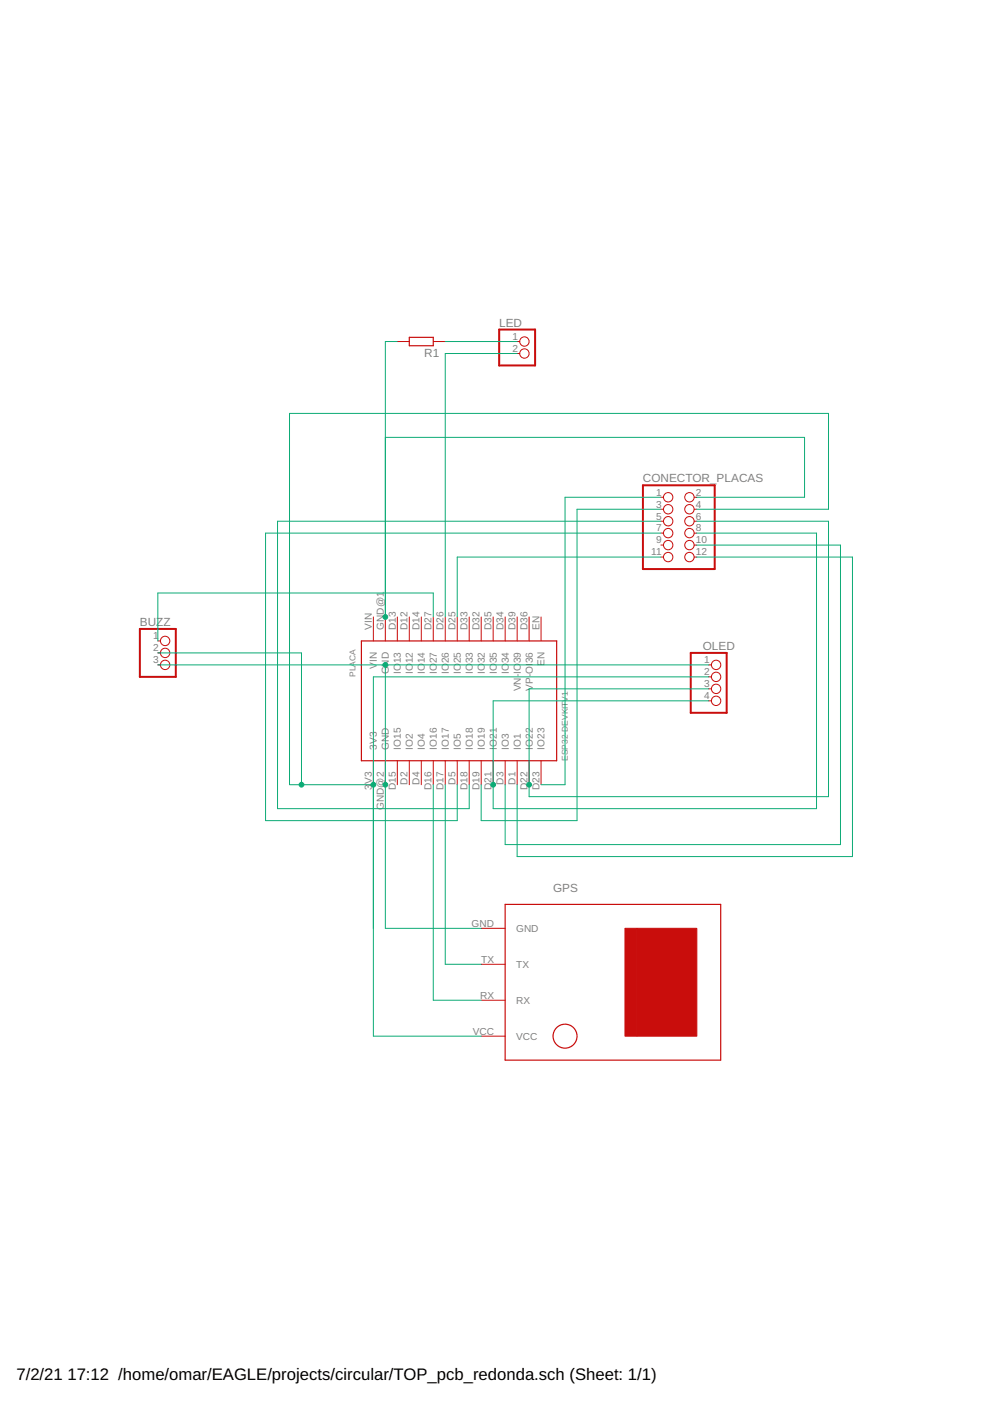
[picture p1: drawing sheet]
<svg xmlns="http://www.w3.org/2000/svg" width="210mm" height="297mm" viewBox="0 0 210 297" stroke-linecap="round" stroke-linejoin="round" font-family="sans-serif">
<g fill="none" stroke="#c90d0c" stroke-width=".25">
<path d="M86.8 71.5h5.1v1.8h-5.1zM76.6 135.9h41.4v25.4h-41.4zM107.1 191.7h45.7v33.1h-45.7z"/>
<circle cx="119.8" cy="219.7" r="2.54"/>
</g>
<g fill="none" stroke="#c90d0c" stroke-width=".21">
<path d="M84.2 72.4h2.6M91.9 72.4h2.5M109.6 72.4h.6M109.6 75h.6M140.1 105.4h.6M140.1 108h.6M140.1 110.5h.6M140.1 113h.6M140.1 115.6h.6M140.1 118.1h.6M147.2 105.4h.5M147.2 108h.5"/>
<path d="M147.2 110.5h.5M147.2 113h.5M147.2 115.6h.5M147.2 118.1h.5M33.5 135.9h.5M33.5 138.4h.5M79.2 130.8v5.1M81.7 130.8v5.1M84.2 130.8v5.1M86.8 130.8v5.1M89.3 130.8v5.1M91.9 130.8v5.1"/>
<path d="M94.4 130.8v5.1M96.9 130.8v5.1M99.5 130.8v5.1M102 130.8v5.1M104.6 130.8v5.1M107.1 130.8v5.1M109.6 130.8v5.1M112.2 130.8v5.1M114.7 130.8v5.1M33.5 141h.5M150.3 141h.5M150.3 143.5h.5"/>
<path d="M150.3 146h.5M150.3 148.6h.5M79.2 161.3v5.1M81.7 161.3v5.1M84.2 161.3v5.1M86.8 161.3v5.1M89.3 161.3v5.1M91.9 161.3v5.1M94.4 161.3v5.1M96.9 161.3v5.1M99.5 161.3v5.1M102 161.3v5.1"/>
<path d="M104.6 161.3v5.1M107.1 161.3v5.1M109.6 161.3v5.1M112.2 161.3v5.1M114.7 161.3v5.1M102 196.8h5.1M102 212.1h5.1M102 219.7h5.1M102 204.4h5.1"/>
<circle cx="111.2" cy="72.4" r=".99"/>
<circle cx="111.2" cy="75" r=".99"/>
<circle cx="141.7" cy="115.6" r=".99"/>
<circle cx="141.7" cy="118.1" r=".99"/>
<circle cx="141.7" cy="113" r=".99"/>
<circle cx="141.7" cy="105.4" r=".99"/>
<circle cx="141.7" cy="110.5" r=".99"/>
<circle cx="141.7" cy="108" r=".99"/>
<circle cx="146.2" cy="115.6" r=".99"/>
<circle cx="146.2" cy="105.4" r=".99"/>
<circle cx="146.2" cy="108" r=".99"/>
<circle cx="146.2" cy="110.5" r=".99"/>
<circle cx="146.2" cy="118.1" r=".99"/>
<circle cx="146.2" cy="113" r=".99"/>
<circle cx="35" cy="135.9" r=".99"/>
<circle cx="35" cy="138.4" r=".99"/>
<circle cx="35" cy="141" r=".99"/>
<circle cx="151.8" cy="143.5" r=".99"/>
<circle cx="151.8" cy="146.1" r=".99"/>
<circle cx="151.8" cy="141" r=".99"/>
<circle cx="151.8" cy="148.6" r=".99"/>
</g>
<path d="M105.8 69.9h7.7v7.6h-7.7zM136.3 102.9h15.2v17.7h-15.2zM29.7 133.3h7.6v10.2h-7.6zM146.5 138.4h7.6v12.7h-7.6z" fill="none" stroke="#c90d0c" stroke-width=".42"/>
<g fill="#c90d0c" stroke="#c90d0c" stroke-width=".21">
<path d="M135 196.8h12.7v22.9h-12.7z"/>
<path d="M132.5 196.8h2.5v22.9h-2.5z"/>
</g>
<g fill="none" stroke="#0dab76" stroke-width=".21">
<path d="M84.2 72.4h-2.5v58.4M94.4 72.4h15.2M109.6 75h-15.2v55.8M81.7 92.7h88.9v12.7h-22.9M140.1 105.4h-20.3v61h-5.1M140.1 108h-17.8v66h-20.3v-7.6M140.1 110.5h-81.3v60.9h40.7v-5M140.1 113h-83.8v61h40.6v-7.6M140.1 118.1h-43.2v12.7M147.7 108h28v-20.3h-114.3v78.7h17.8M147.7 110.5h28v58.4h-63.5v-22.9h38.1M147.7 113h25.4v58.4h-68.5v-22.8h45.7"/>
<path d="M147.7 115.6h30.5v63.5h-71.1v-12.7M147.7 118.1h33v63.5h-71.1v-15.2M33.5 138.4h30.4v28M91.9 130.8v-5.1h-58.4v10.2M33.5 141h116.8M81.7 141v55.8h20.3M150.3 143.5h-71.1v76.2h22.8M91.9 166.4v45.7h10.1M94.4 166.4v38h7.6"/>
</g>
<g fill="#0dab76" stroke="#0dab76" stroke-width=".21">
<circle cx="81.7" cy="130.8" r=".51"/>
<circle cx="79.2" cy="166.4" r=".51"/>
<circle cx="63.9" cy="166.4" r=".51"/>
<circle cx="112.2" cy="166.4" r=".51"/>
<circle cx="104.6" cy="166.4" r=".51"/>
<circle cx="81.7" cy="141" r=".51"/>
<circle cx="81.7" cy="166.4" r=".51"/>
</g>
<g font-size="3.5">
<text x="3.5" y="292.5">7/2/21</text>
<text x="14.3" y="292.5">17:12 /home/omar/EAGLE/projects/circular/TOP_pcb_redonda.sch (Sheet: 1/1)</text>
</g>
<g font-size="2.5" fill="#808080">
<text x="105.8" y="69.2">LED</text>
<text x="89.9" y="75.7">R1</text>
<text x="136.3" y="102.2">CONECTOR_PLACAS</text>
<text x="29.6" y="132.7">BUZZ</text>
<text x="149" y="137.8">OLED</text>
<text x="117.3" y="189.2">GPS</text>
</g>
<g font-size="2.1" fill="#808080">
<text x="108.7" y="72.1">1</text>
<text x="108.7" y="74.6">2</text>
<text x="139.1" y="105.1">1</text>
<text x="139.1" y="107.6">3</text>
<text x="147.5" y="105.1">2</text>
<text x="147.5" y="107.6">4</text>
<text x="139.1" y="110.1">5</text>
<text x="139.1" y="112.7">7</text>
<text x="147.5" y="110.1">6</text>
<text x="147.5" y="112.7">8</text>
<text x="138.1" y="117.8">11</text>
<text x="139.1" y="115.2">9</text>
<text x="147.5" y="115.2">10</text>
<text x="147.5" y="117.8">12</text>
<text x="32.5" y="135.5">1</text>
<text x="78.8" y="133.6" transform="rotate(-90 78.8 133.6)">VIN</text>
<text x="81.4" y="133.6" transform="rotate(-90 81.4 133.6)">GND@1</text>
<text x="83.9" y="133.6" transform="rotate(-90 83.9 133.6)">D13</text>
<text x="86.4" y="133.6" transform="rotate(-90 86.4 133.6)">D12</text>
<text x="89" y="133.6" transform="rotate(-90 89 133.6)">D14</text>
<text x="91.5" y="133.6" transform="rotate(-90 91.5 133.6)">D27</text>
<text x="94" y="133.6" transform="rotate(-90 94 133.6)">D26</text>
<text x="96.6" y="133.6" transform="rotate(-90 96.6 133.6)">D25</text>
<text x="99.1" y="133.6" transform="rotate(-90 99.1 133.6)">D33</text>
<text x="101.7" y="133.6" transform="rotate(-90 101.7 133.6)">D32</text>
<text x="104.2" y="133.6" transform="rotate(-90 104.2 133.6)">D35</text>
<text x="106.7" y="133.6" transform="rotate(-90 106.7 133.6)">D34</text>
<text x="109.3" y="133.6" transform="rotate(-90 109.3 133.6)">D39</text>
<text x="111.8" y="133.6" transform="rotate(-90 111.8 133.6)">D36</text>
<text x="114.4" y="133.6" transform="rotate(-90 114.4 133.6)">EN</text>
<text x="32.5" y="138.1">2</text>
<text x="32.5" y="140.6">3</text>
<text x="79.9" y="141.8" transform="rotate(-90 79.9 141.8)">V</text>
<text x="79.9" y="140.4" transform="rotate(-90 79.9 140.4)">IN</text>
<text x="82.5" y="143" transform="rotate(-90 82.5 143)">GND</text>
<text x="85" y="142.9" transform="rotate(-90 85 142.9)">IO</text>
<text x="85" y="140.6" transform="rotate(-90 85 140.6)">13</text>
<text x="87.5" y="142.9" transform="rotate(-90 87.5 142.9)">IO</text>
<text x="87.5" y="140.6" transform="rotate(-90 87.5 140.6)">12</text>
<text x="90.1" y="142.9" transform="rotate(-90 90.1 142.9)">IO</text>
<text x="90.1" y="140.6" transform="rotate(-90 90.1 140.6)">14</text>
<text x="92.6" y="142.9" transform="rotate(-90 92.6 142.9)">IO</text>
<text x="92.6" y="140.6" transform="rotate(-90 92.6 140.6)">27</text>
<text x="95.2" y="142.9" transform="rotate(-90 95.2 142.9)">IO</text>
<text x="95.2" y="140.6" transform="rotate(-90 95.2 140.6)">26</text>
<text x="97.7" y="142.9" transform="rotate(-90 97.7 142.9)">IO</text>
<text x="97.7" y="140.6" transform="rotate(-90 97.7 140.6)">25</text>
<text x="100.2" y="142.9" transform="rotate(-90 100.2 142.9)">IO</text>
<text x="100.2" y="140.6" transform="rotate(-90 100.2 140.6)">33</text>
<text x="102.8" y="142.9" transform="rotate(-90 102.8 142.9)">IO</text>
<text x="102.8" y="140.6" transform="rotate(-90 102.8 140.6)">32</text>
<text x="105.3" y="142.9" transform="rotate(-90 105.3 142.9)">IO</text>
<text x="105.3" y="140.6" transform="rotate(-90 105.3 140.6)">35</text>
<text x="107.9" y="142.9" transform="rotate(-90 107.9 142.9)">IO</text>
<text x="107.9" y="140.6" transform="rotate(-90 107.9 140.6)">34</text>
<text x="110.4" y="142.9" transform="rotate(-90 110.4 142.9)">IO</text>
<text x="110.4" y="140.6" transform="rotate(-90 110.4 140.6)">39</text>
<text x="112.9" y="142.9" transform="rotate(-90 112.9 142.9)">OI</text>
<text x="112.9" y="140.6" transform="rotate(-90 112.9 140.6)">36</text>
<text x="115.5" y="141.2" transform="rotate(-90 115.5 141.2)">EN</text>
<text x="149.3" y="140.6">1</text>
<text x="149.3" y="143.2">2</text>
<text x="110.4" y="146.5" transform="rotate(-90 110.4 146.5)">VN-</text>
<text x="112.9" y="146.4" transform="rotate(-90 112.9 146.4)">VP-</text>
<text x="149.3" y="145.7">3</text>
<text x="149.3" y="148.2">4</text>
<text x="79.9" y="159" transform="rotate(-90 79.9 159)">3V3</text>
<text x="82.5" y="159" transform="rotate(-90 82.5 159)">GND</text>
<text x="85" y="159" transform="rotate(-90 85 159)">IO15</text>
<text x="87.5" y="159" transform="rotate(-90 87.5 159)">IO2</text>
<text x="90.1" y="159" transform="rotate(-90 90.1 159)">IO4</text>
<text x="92.6" y="159" transform="rotate(-90 92.6 159)">IO16</text>
<text x="95.2" y="159" transform="rotate(-90 95.2 159)">IO17</text>
<text x="97.7" y="159" transform="rotate(-90 97.7 159)">IO5</text>
<text x="100.2" y="159" transform="rotate(-90 100.2 159)">IO18</text>
<text x="102.8" y="159" transform="rotate(-90 102.8 159)">IO19</text>
<text x="105.3" y="159" transform="rotate(-90 105.3 159)">IO21</text>
<text x="107.9" y="159" transform="rotate(-90 107.9 159)">IO3</text>
<text x="110.4" y="159" transform="rotate(-90 110.4 159)">IO1</text>
<text x="112.9" y="159" transform="rotate(-90 112.9 159)">IO22</text>
<text x="115.5" y="159" transform="rotate(-90 115.5 159)">IO23</text>
<text x="78.8" y="167.4" transform="rotate(-90 78.8 167.4)">3</text>
<text x="78.8" y="166.2" transform="rotate(-90 78.8 166.2)">V3</text>
<text x="83.9" y="167.5" transform="rotate(-90 83.9 167.5)">D15</text>
<text x="86.4" y="166.4" transform="rotate(-90 86.4 166.4)">D2</text>
<text x="89" y="166.4" transform="rotate(-90 89 166.4)">D4</text>
<text x="91.5" y="167.5" transform="rotate(-90 91.5 167.5)">D16</text>
<text x="94" y="167.5" transform="rotate(-90 94 167.5)">D17</text>
<text x="96.6" y="166.4" transform="rotate(-90 96.6 166.4)">D5</text>
<text x="99.1" y="167.5" transform="rotate(-90 99.1 167.5)">D18</text>
<text x="101.7" y="167.5" transform="rotate(-90 101.7 167.5)">D19</text>
<text x="104.2" y="167.5" transform="rotate(-90 104.2 167.5)">D21</text>
<text x="106.7" y="166.4" transform="rotate(-90 106.7 166.4)">D3</text>
<text x="109.3" y="166.4" transform="rotate(-90 109.3 166.4)">D1</text>
<text x="111.8" y="167.5" transform="rotate(-90 111.8 167.5)">D22</text>
<text x="114.4" y="167.5" transform="rotate(-90 114.4 167.5)">D23</text>
<text x="81.4" y="171.8" transform="rotate(-90 81.4 171.8)">GND@2</text>
<text x="100" y="196.5">GND</text>
<text x="109.4" y="197.6">GND</text>
<text x="102" y="204.1">TX</text>
<text x="109.4" y="205.2">TX</text>
<text x="101.8" y="211.7">RX</text>
<text x="109.4" y="212.8">RX</text>
<text x="100.3" y="219.3">VCC</text>
<text x="109.4" y="220.5">VCC</text>
</g>
<g font-size="1.8" fill="#808080">
<text x="75.4" y="143.5" transform="rotate(-90 75.4 143.5)">PLACA</text>
<text x="120.4" y="161.3" transform="rotate(-90 120.4 161.3)">ESP32-DEVKITV1</text>
</g>
</svg>
